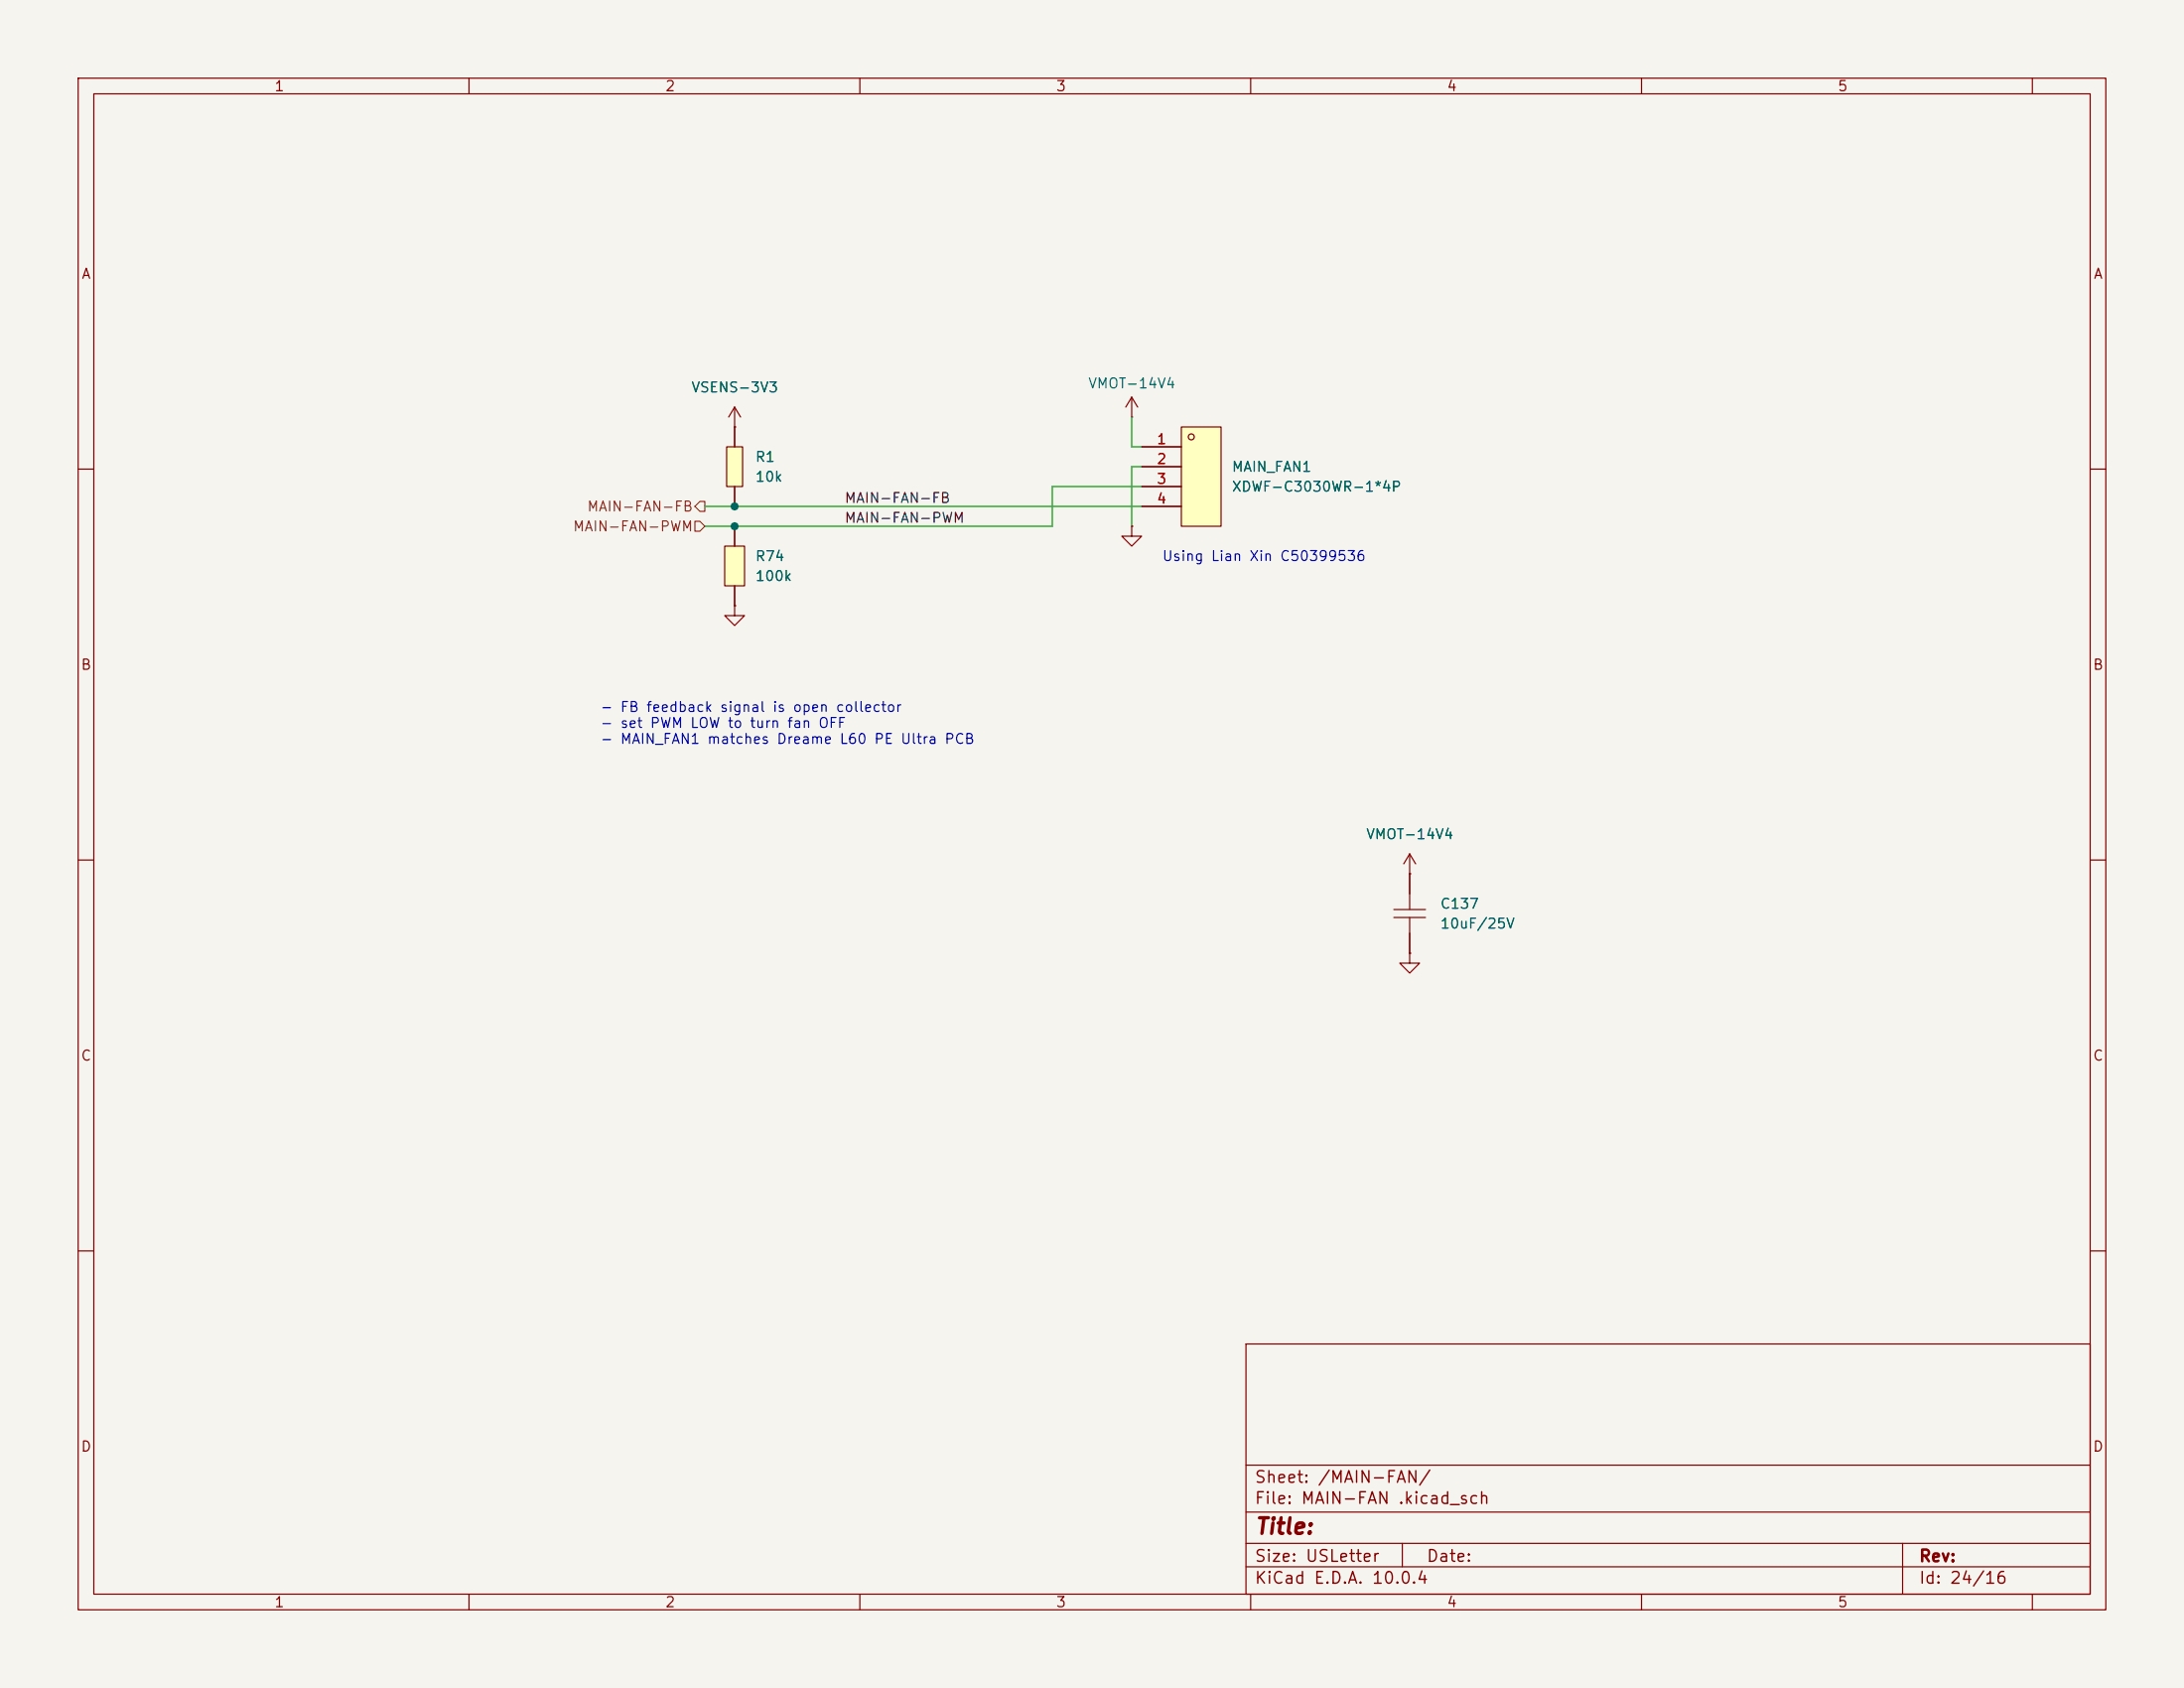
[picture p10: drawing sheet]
(kicad_sch
 (version 20260306)
 (generator "eeschema")
 (generator_version "10.0")
 (paper "USLetter")
 (lib_symbols
  (symbol "JLCImport:436500400"
   (pin_names (hide yes)) (exclude_from_sim no) (in_bom yes) (on_board yes)
   (in_pos_files yes)
   (duplicate_pin_numbers_are_jumpers no)
   (property "Reference" "J" (at 0 0 0) (show_name no) (do_not_autoplace no) (effects (font (size 1.27 1.27))))
   (property "Value" "Molex 43650-0400" (at 0 -10.16 0) (show_name no) (do_not_autoplace no) (effects (font (size 1.27 1.27))))
   (property "Footprint" "JLCImport:CONN-TH_4P-P3.00_L8.9-W15.7-EH4.7" (at 0 -12.7 0) (show_name no) (do_not_autoplace no) (hide yes) (effects (font (size 1.27 1.27))))
   (property "Datasheet" "https://lcsc.com/product-detail/Others_MOLEX_436500400_MOLEX-436500400_C277684.html" (at 0 -15.24 0) (show_name no) (do_not_autoplace no) (hide yes) (effects (font (size 1.27 1.27))))
   (property "Description" "C277684" (at 0 0 0) (show_name no) (do_not_autoplace no) (hide yes) (effects (font (size 1.27 1.27))))
   (property "Manufacturer" "MOLEX" (at 0 -17.78 0) (show_name no) (do_not_autoplace no) (hide yes) (effects (font (size 1.27 1.27))))
   (property "MPN" "436500400" (at 0 -20.32 0) (show_name no) (do_not_autoplace no) (hide yes) (effects (font (size 1.27 1.27))))
   (property "LCSC" "C277684" (at 0 -22.86 0) (show_name no) (do_not_autoplace no) (hide yes) (effects (font (size 1.27 1.27))))
   (symbol "436500400_0_1"
    (rectangle (start -6.35 5.08) (end 6.35 0) (stroke (width 0) (type default)) (fill (type background)))
    (circle (center 5.08 1.27) (radius 0.38) (stroke (width 0) (type default)) (fill (type none)))
    (pin passive line (at 3.81 -5.08 90) (length 5.08) (name "1" (effects (font (size 1.27 1.27)))) (number "1" (effects (font (size 1.27 1.27)))))
    (pin passive line (at 1.27 -5.08 90) (length 5.08) (name "2" (effects (font (size 1.27 1.27)))) (number "2" (effects (font (size 1.27 1.27)))))
    (pin passive line (at -1.27 -5.08 90) (length 5.08) (name "3" (effects (font (size 1.27 1.27)))) (number "3" (effects (font (size 1.27 1.27)))))
    (pin passive line (at -3.81 -5.08 90) (length 5.08) (name "4" (effects (font (size 1.27 1.27)))) (number "4" (effects (font (size 1.27 1.27))))))
   (embedded_fonts no))
  (symbol "JLCImport:CL10A106MA8NRNC"
   (pin_numbers (hide yes))
   (pin_names (hide yes)) (exclude_from_sim no) (in_bom yes) (on_board yes)
   (in_pos_files yes)
   (duplicate_pin_numbers_are_jumpers no)
   (property "Reference" "C" (at 0 5.08 0) (show_name no) (do_not_autoplace no) (effects (font (size 1.27 1.27))))
   (property "Value" "10uF/25V" (at 0 -5.08 0) (show_name no) (do_not_autoplace no) (effects (font (size 1.27 1.27))))
   (property "Footprint" "JLCImport:C0603" (at 0 -7.62 0) (show_name no) (do_not_autoplace no) (hide yes) (effects (font (size 1.27 1.27))))
   (property "Datasheet" "https://lcsc.com/product-detail/Multilayer-Ceramic-Capacitors-MLCC-SMD-SMT_SAMSUNG_CL10A106MA8NRNC_10uF-106-20-25V_C96446.html" (at 0 -10.16 0) (show_name no) (do_not_autoplace no) (hide yes) (effects (font (size 1.27 1.27))))
   (property "Description" "10uF 25V X5R ±20% 0603 Multilayer Ceramic Capacitors MLCC - SMD/SMT ROHS" (at 0 0 0) (show_name no) (do_not_autoplace no) (hide yes) (effects (font (size 1.27 1.27))))
   (property "Manufacturer" "SAMSUNG(三星)" (at 0 -12.7 0) (show_name no) (do_not_autoplace no) (hide yes) (effects (font (size 1.27 1.27))))
   (property "MPN" "CL10A106MA8NRNC" (at 0 -15.24 0) (show_name no) (do_not_autoplace no) (hide yes) (effects (font (size 1.27 1.27))))
   (property "LCSC" "C96446" (at 0 -17.78 0) (show_name no) (do_not_autoplace no) (hide yes) (effects (font (size 1.27 1.27))))
   (symbol "CL10A106MA8NRNC_0_1"
    (polyline (pts (xy -0.51 0) (xy -2.54 0)) (stroke (width 0) (type default)) (fill (type none)))
    (polyline (pts (xy -0.51 -2.03) (xy -0.51 2.03)) (stroke (width 0) (type default)) (fill (type none)))
    (polyline (pts (xy 0.51 2.03) (xy 0.51 -2.03)) (stroke (width 0) (type default)) (fill (type none)))
    (polyline (pts (xy 2.54 0) (xy 0.51 0)) (stroke (width 0) (type default)) (fill (type none)))
    (pin passive line (at -5.08 0 0) (length 2.54) (name "1" (effects (font (size 1.27 1.27)))) (number "1" (effects (font (size 1.27 1.27)))))
    (pin passive line (at 5.08 0 180) (length 2.54) (name "2" (effects (font (size 1.27 1.27)))) (number "2" (effects (font (size 1.27 1.27))))))
   (embedded_fonts no))
  (symbol "JLCImport:FRC0603J104TS"
   (pin_numbers (hide yes))
   (pin_names (hide yes)) (exclude_from_sim no) (in_bom yes) (on_board yes)
   (in_pos_files yes)
   (duplicate_pin_numbers_are_jumpers no)
   (property "Reference" "R" (at 0 3.81 0) (show_name no) (do_not_autoplace no) (effects (font (size 1.27 1.27))))
   (property "Value" "100k" (at 0 -3.81 0) (show_name no) (do_not_autoplace no) (effects (font (size 1.27 1.27))))
   (property "Footprint" "JLCImport:R0603" (at 0 -7.62 0) (show_name no) (do_not_autoplace no) (hide yes) (effects (font (size 1.27 1.27))))
   (property "Datasheet" "https://www.lcsc.com/datasheet/C2907088.pdf" (at 0 -10.16 0) (show_name no) (do_not_autoplace no) (hide yes) (effects (font (size 1.27 1.27))))
   (property "Description" "-55℃~+155℃ 100kΩ 100mW 75V Thick Film Resistor ±100ppm/℃ ±5% 0603 Chip Resistor - Surface Mount ROHS" (at 0 0 0) (show_name no) (do_not_autoplace no) (hide yes) (effects (font (size 1.27 1.27))))
   (property "Manufacturer" "FOJAN(富捷)" (at 0 -12.7 0) (show_name no) (do_not_autoplace no) (hide yes) (effects (font (size 1.27 1.27))))
   (property "MPN" "FRC0603J104 TS" (at 0 -15.24 0) (show_name no) (do_not_autoplace no) (hide yes) (effects (font (size 1.27 1.27))))
   (property "LCSC" "C2907088" (at 0 -17.78 0) (show_name no) (do_not_autoplace no) (hide yes) (effects (font (size 1.27 1.27))))
   (symbol "FRC0603J104TS_0_1"
    (rectangle (start -2.54 1.27) (end 2.54 -1.27) (stroke (width 0) (type default)) (fill (type background)))
    (pin passive line (at -5.08 0 0) (length 2.54) (name "1" (effects (font (size 1.27 1.27)))) (number "1" (effects (font (size 1.27 1.27)))))
    (pin passive line (at 5.08 0 180) (length 2.54) (name "2" (effects (font (size 1.27 1.27)))) (number "2" (effects (font (size 1.27 1.27))))))
   (embedded_fonts no))
  (symbol "JLCImport:RC0603FR-0710KL"
   (pin_numbers (hide yes))
   (pin_names (hide yes)) (exclude_from_sim no) (in_bom yes) (on_board yes)
   (in_pos_files yes)
   (duplicate_pin_numbers_are_jumpers no)
   (property "Reference" "R" (at 0 3.81 0) (show_name no) (do_not_autoplace no) (effects (font (size 1.27 1.27))))
   (property "Value" "10k" (at 0 -3.81 0) (show_name no) (do_not_autoplace no) (effects (font (size 1.27 1.27))))
   (property "Footprint" "JLCImport:R0603" (at 0 -7.62 0) (show_name no) (do_not_autoplace no) (hide yes) (effects (font (size 1.27 1.27))))
   (property "Datasheet" "https://lcsc.com/product-detail/Chip-Resistor-Surface-Mount_10KR-1_C98220.html" (at 0 -10.16 0) (show_name no) (do_not_autoplace no) (hide yes) (effects (font (size 1.27 1.27))))
   (property "Description" "-55℃~+155℃ 100mW 10kΩ 75V Thick Film Resistor ±1% ±100ppm/℃ 0603 Chip Resistor - Surface Mount ROHS" (at 0 0 0) (show_name no) (do_not_autoplace no) (hide yes) (effects (font (size 1.27 1.27))))
   (property "Manufacturer" "YAGEO(国巨)" (at 0 -12.7 0) (show_name no) (do_not_autoplace no) (hide yes) (effects (font (size 1.27 1.27))))
   (property "MPN" "RC0603FR-0710KL" (at 0 -15.24 0) (show_name no) (do_not_autoplace no) (hide yes) (effects (font (size 1.27 1.27))))
   (property "LCSC" "C98220" (at 0 -17.78 0) (show_name no) (do_not_autoplace no) (hide yes) (effects (font (size 1.27 1.27))))
   (symbol "RC0603FR-0710KL_0_1"
    (rectangle (start -2.54 1.02) (end 2.54 -1.02) (stroke (width 0) (type default)) (fill (type background)))
    (pin passive line (at -5.08 0 0) (length 2.54) (name "1" (effects (font (size 1.27 1.27)))) (number "1" (effects (font (size 1.27 1.27)))))
    (pin passive line (at 5.08 0 180) (length 2.54) (name "2" (effects (font (size 1.27 1.27)))) (number "2" (effects (font (size 1.27 1.27))))))
   (embedded_fonts no))
  (symbol "power:GND"
   (power global)
   (pin_numbers (hide yes))
   (pin_names
    (offset 0) (hide yes)) (exclude_from_sim no) (in_bom yes) (on_board yes)
   (in_pos_files yes)
   (duplicate_pin_numbers_are_jumpers no)
   (property "Reference" "#PWR" (at 0 -6.35 0) (show_name no) (do_not_autoplace no) (hide yes) (effects (font (size 1.27 1.27))))
   (property "Value" "GND" (at 0 -3.81 0) (show_name no) (do_not_autoplace no) (effects (font (size 1.27 1.27))))
   (property "Footprint" "" (at 0 0 0) (show_name no) (do_not_autoplace no) (hide yes) (effects (font (size 1.27 1.27))))
   (property "Datasheet" "" (at 0 0 0) (show_name no) (do_not_autoplace no) (hide yes) (effects (font (size 1.27 1.27))))
   (property "Description" "Power symbol creates a global label with name \"GND\" , ground" (at 0 0 0) (show_name no) (do_not_autoplace no) (hide yes) (effects (font (size 1.27 1.27))))
   (symbol "GND_0_1"
    (polyline (pts (xy 0 0) (xy 0 -1.27) (xy 1.27 -1.27) (xy 0 -2.54) (xy -1.27 -1.27) (xy 0 -1.27)) (stroke (width 0) (type default)) (fill (type none))))
   (symbol "GND_1_1"
    (pin power_in line (at 0 0 270) (length 0) (name "" (effects (font (size 1.27 1.27)))) (number "1" (effects (font (size 1.27 1.27))))))
   (embedded_fonts no))
  (symbol "power:VPP"
   (power global)
   (pin_numbers (hide yes))
   (pin_names
    (offset 0) (hide yes)) (exclude_from_sim no) (in_bom yes) (on_board yes)
   (in_pos_files yes)
   (duplicate_pin_numbers_are_jumpers no)
   (property "Reference" "#PWR" (at 0 -3.81 0) (show_name no) (do_not_autoplace no) (hide yes) (effects (font (size 1.27 1.27))))
   (property "Value" "VPP" (at 0 3.556 0) (show_name no) (do_not_autoplace no) (effects (font (size 1.27 1.27))))
   (property "Footprint" "" (at 0 0 0) (show_name no) (do_not_autoplace no) (hide yes) (effects (font (size 1.27 1.27))))
   (property "Datasheet" "" (at 0 0 0) (show_name no) (do_not_autoplace no) (hide yes) (effects (font (size 1.27 1.27))))
   (property "Description" "Power symbol creates a global label with name \"VPP\"" (at 0 0 0) (show_name no) (do_not_autoplace no) (hide yes) (effects (font (size 1.27 1.27))))
   (symbol "VPP_0_1"
    (polyline (pts (xy -0.762 1.27) (xy 0 2.54)) (stroke (width 0) (type default)) (fill (type none)))
    (polyline (pts (xy 0 2.54) (xy 0.762 1.27)) (stroke (width 0) (type default)) (fill (type none)))
    (polyline (pts (xy 0 0) (xy 0 2.54)) (stroke (width 0) (type default)) (fill (type none))))
   (symbol "VPP_1_1"
    (pin power_in line (at 0 0 90) (length 0) (name "" (effects (font (size 1.27 1.27)))) (number "1" (effects (font (size 1.27 1.27))))))
   (embedded_fonts no)))
 (text "Using Lian Xin C50399536"
  (exclude_from_sim no)
  (at 148.59 70.612 0)
  (effects (font (size 1.27 1.27)) (justify left top)))
 (text "- FB feedback signal is open collector\n- set PWM LOW to turn fan OFF\n- MAIN_FAN1 matches Dreame L60 PE Ultra PCB"
  (exclude_from_sim no)
  (at 76.708 89.916 0)
  (effects (font (size 1.27 1.27)) (justify left top)))
 (junction
  (at 93.98 64.77)
  (diameter 0)
  (color 0 0 0 0))
 (junction
  (at 93.98 67.31)
  (diameter 0)
  (color 0 0 0 0))
 (wire
  (pts (xy 93.98 64.77) (xy 146.05 64.77))
  (stroke (width 0) (type default)))
 (wire
  (pts (xy 144.78 59.69) (xy 146.05 59.69))
  (stroke (width 0) (type default)))
 (wire
  (pts (xy 93.98 67.31) (xy 134.62 67.31))
  (stroke (width 0) (type default)))
 (wire
  (pts (xy 146.05 62.23) (xy 134.62 62.23))
  (stroke (width 0) (type default)))
 (wire
  (pts (xy 144.78 53.34) (xy 144.78 57.15))
  (stroke (width 0) (type default)))
 (wire
  (pts (xy 90.17 67.31) (xy 93.98 67.31))
  (stroke (width 0) (type default)))
 (wire
  (pts (xy 144.78 67.31) (xy 144.78 59.69))
  (stroke (width 0) (type default)))
 (wire
  (pts (xy 134.62 62.23) (xy 134.62 67.31))
  (stroke (width 0) (type default)))
 (wire
  (pts (xy 144.78 57.15) (xy 146.05 57.15))
  (stroke (width 0) (type default)))
 (wire
  (pts (xy 90.17 64.77) (xy 93.98 64.77))
  (stroke (width 0) (type default)))
 (label "MAIN-FAN-FB"
  (at 107.95 64.77 0)
  (effects (font (size 1.27 1.27)) (justify left bottom)))
 (label "MAIN-FAN-PWM"
  (at 107.95 67.31 0)
  (effects (font (size 1.27 1.27)) (justify left bottom)))
 (hierarchical_label "MAIN-FAN-PWM"
  (shape input)
  (at 90.17 67.31 180)
  (effects (font (size 1.27 1.27)) (justify right)))
 (hierarchical_label "MAIN-FAN-FB"
  (shape output)
  (at 90.17 64.77 180)
  (effects (font (size 1.27 1.27)) (justify right)))
 (symbol
  (lib_id "JLCImport:CL10A106MA8NRNC")
  (at 180.34 116.84 270)
  (unit 1)
  (body_style 1)
  (exclude_from_sim no)
  (in_bom yes)
  (on_board yes)
  (in_pos_files yes)
  (dnp no)
  (fields_autoplaced yes)
  (property "Reference" "C137" (at 184.15 115.5699 90) (show_name no) (do_not_autoplace no) (effects (font (size 1.27 1.27)) (justify left)))
  (property "Value" "10uF/25V" (at 184.15 118.1099 90) (show_name no) (do_not_autoplace no) (effects (font (size 1.27 1.27)) (justify left)))
  (property "Footprint" "JLCImport:C0603" (at 172.72 116.84 0) (hide yes) (show_name no) (do_not_autoplace no) (effects (font (size 1.27 1.27))))
  (property "Datasheet" "https://lcsc.com/product-detail/Multilayer-Ceramic-Capacitors-MLCC-SMD-SMT_SAMSUNG_CL10A106MA8NRNC_10uF-106-20-25V_C96446.html" (at 170.18 116.84 0) (hide yes) (show_name no) (do_not_autoplace no) (effects (font (size 1.27 1.27))))
  (property "Description" "10uF 25V X5R ±20% 0603 Multilayer Ceramic Capacitors MLCC - SMD/SMT ROHS" (at 180.34 116.84 0) (hide yes) (show_name no) (do_not_autoplace no) (effects (font (size 1.27 1.27))))
  (property "Manufacturer" "SAMSUNG(三星)" (at 167.64 116.84 0) (hide yes) (show_name no) (do_not_autoplace no) (effects (font (size 1.27 1.27))))
  (property "MPN" "CL10A106MA8NRNC" (at 165.1 116.84 0) (hide yes) (show_name no) (do_not_autoplace no) (effects (font (size 1.27 1.27))))
  (property "LCSC" "C96446" (at 162.56 116.84 0) (hide yes) (show_name no) (do_not_autoplace no) (effects (font (size 1.27 1.27))))
  (pin "1")
  (pin "2"))
 (symbol
  (lib_id "JLCImport:436500400")
  (at 151.13 60.96 270)
  (mirror x)
  (unit 1)
  (body_style 1)
  (exclude_from_sim no)
  (in_bom yes)
  (on_board yes)
  (in_pos_files yes)
  (dnp no)
  (fields_autoplaced yes)
  (property "Reference" "MAIN_FAN1" (at 157.48 59.6899 90) (show_name no) (do_not_autoplace no) (effects (font (size 1.27 1.27)) (justify left)))
  (property "Value" "XDWF-C3030WR-1*4P" (at 157.48 62.2299 90) (show_name no) (do_not_autoplace no) (effects (font (size 1.27 1.27)) (justify left)))
  (property "Footprint" "JLCImport:CONN-TH_4P-P3.00_L8.9-W15.7-EH4.7" (at 138.43 60.96 0) (hide yes) (show_name no) (do_not_autoplace no) (effects (font (size 1.27 1.27))))
  (property "Datasheet" "https://www.lcsc.com/product-detail/C50399536.html" (at 135.89 60.96 0) (hide yes) (show_name no) (do_not_autoplace no) (effects (font (size 1.27 1.27))))
  (property "Description" "Fan connector, Micro-Fit 3.0 compatible 1x4 right angle; alternative Molex 43650-0400 (C277684), same footprint" (at 151.13 60.96 0) (hide yes) (show_name no) (do_not_autoplace no) (effects (font (size 1.27 1.27))))
  (property "Manufacturer" "Lian Xin Technology" (at 133.35 60.96 0) (hide yes) (show_name no) (do_not_autoplace no) (effects (font (size 1.27 1.27))))
  (property "MPN" "XDWF-C3030WR-1*4P" (at 130.81 60.96 0) (hide yes) (show_name no) (do_not_autoplace no) (effects (font (size 1.27 1.27))))
  (property "LCSC" "C50399536" (at 128.27 60.96 0) (hide yes) (show_name no) (do_not_autoplace no) (effects (font (size 1.27 1.27))))
  (pin "1")
  (pin "2")
  (pin "3")
  (pin "4"))
 (symbol
  (lib_id "JLCImport:FRC0603J104TS")
  (at 93.98 72.39 270)
  (unit 1)
  (body_style 1)
  (exclude_from_sim no)
  (in_bom yes)
  (on_board yes)
  (in_pos_files yes)
  (dnp no)
  (fields_autoplaced yes)
  (property "Reference" "R74" (at 96.52 71.1199 90) (show_name no) (do_not_autoplace no) (effects (font (size 1.27 1.27)) (justify left)))
  (property "Value" "100k" (at 96.52 73.6599 90) (show_name no) (do_not_autoplace no) (effects (font (size 1.27 1.27)) (justify left)))
  (property "Footprint" "JLCImport:R0603" (at 86.36 72.39 0) (hide yes) (show_name no) (do_not_autoplace no) (effects (font (size 1.27 1.27))))
  (property "Datasheet" "https://www.lcsc.com/datasheet/C2907088.pdf" (at 83.82 72.39 0) (hide yes) (show_name no) (do_not_autoplace no) (effects (font (size 1.27 1.27))))
  (property "Description" "-55℃~+155℃ 100kΩ 100mW 75V Thick Film Resistor ±100ppm/℃ ±5% 0603 Chip Resistor - Surface Mount ROHS" (at 93.98 72.39 0) (hide yes) (show_name no) (do_not_autoplace no) (effects (font (size 1.27 1.27))))
  (property "Manufacturer" "FOJAN(富捷)" (at 81.28 72.39 0) (hide yes) (show_name no) (do_not_autoplace no) (effects (font (size 1.27 1.27))))
  (property "MPN" "FRC0603J104 TS" (at 78.74 72.39 0) (hide yes) (show_name no) (do_not_autoplace no) (effects (font (size 1.27 1.27))))
  (property "LCSC" "C2907088" (at 76.2 72.39 0) (hide yes) (show_name no) (do_not_autoplace no) (effects (font (size 1.27 1.27))))
  (pin "2")
  (pin "1"))
 (symbol
  (lib_id "power:VPP")
  (at 93.98 54.61 0)
  (unit 1)
  (body_style 1)
  (exclude_from_sim no)
  (in_bom yes)
  (on_board yes)
  (in_pos_files yes)
  (dnp no)
  (property "Reference" "#PWR0924" (at 93.98 58.42 0) (hide yes) (show_name no) (do_not_autoplace no) (effects (font (size 1.27 1.27))))
  (property "Value" "VSENS-3V3" (at 93.98 49.53 0) (show_name no) (do_not_autoplace no) (effects (font (size 1.27 1.27))))
  (property "Footprint" "" (at 93.98 54.61 0) (hide yes) (show_name no) (do_not_autoplace no) (effects (font (size 1.27 1.27))))
  (property "Datasheet" "" (at 93.98 54.61 0) (hide yes) (show_name no) (do_not_autoplace no) (effects (font (size 1.27 1.27))))
  (property "Description" "Power symbol creates a global label with name \"VCC-3V3-REG\"" (at 93.98 54.61 0) (hide yes) (show_name no) (do_not_autoplace no) (effects (font (size 1.27 1.27))))
  (pin "1"))
 (symbol
  (lib_id "power:GND")
  (at 144.78 67.31 0)
  (unit 1)
  (body_style 1)
  (exclude_from_sim no)
  (in_bom yes)
  (on_board yes)
  (in_pos_files yes)
  (dnp no)
  (property "Reference" "#PWR07841" (at 151.13 67.31 0) (hide yes) (show_name no) (do_not_autoplace no) (effects (font (size 1.27 1.27))))
  (property "Value" "GND" (at 151.13 67.31 0) (hide yes) (show_name no) (do_not_autoplace no) (effects (font (size 1.27 1.27))))
  (property "Footprint" "" (at 144.78 67.31 0) (hide yes) (show_name no) (do_not_autoplace no) (effects (font (size 1.27 1.27))))
  (property "Datasheet" "" (at 144.78 67.31 0) (hide yes) (show_name no) (do_not_autoplace no) (effects (font (size 1.27 1.27))))
  (property "Description" "Power symbol creates a global label with name \"GND\" , ground" (at 144.78 67.31 0) (hide yes) (show_name no) (do_not_autoplace no) (effects (font (size 1.27 1.27))))
  (pin "1"))
 (symbol
  (lib_id "power:VPP")
  (at 180.34 111.76 0)
  (unit 1)
  (body_style 1)
  (exclude_from_sim no)
  (in_bom yes)
  (on_board yes)
  (in_pos_files yes)
  (dnp no)
  (property "Reference" "#PWR0925" (at 180.34 107.95 0) (hide yes) (show_name no) (do_not_autoplace no) (effects (font (size 1.27 1.27))))
  (property "Value" "VMOT-14V4" (at 180.34 106.68 0) (show_name no) (do_not_autoplace no) (effects (font (size 1.27 1.27))))
  (property "Footprint" "" (at 180.34 111.76 0) (hide yes) (show_name no) (do_not_autoplace no) (effects (font (size 1.27 1.27))))
  (property "Datasheet" "" (at 180.34 111.76 0) (hide yes) (show_name no) (do_not_autoplace no) (effects (font (size 1.27 1.27))))
  (property "Description" "Power symbol creates a global label with name \"VM-VBAT\"" (at 180.34 111.76 0) (hide yes) (show_name no) (do_not_autoplace no) (effects (font (size 1.27 1.27))))
  (pin "1"))
 (symbol
  (lib_id "power:GND")
  (at 93.98 77.47 0)
  (unit 1)
  (body_style 1)
  (exclude_from_sim no)
  (in_bom yes)
  (on_board yes)
  (in_pos_files yes)
  (dnp no)
  (property "Reference" "#PWR0642" (at 93.98 77.47 0) (hide yes) (show_name no) (do_not_autoplace no) (effects (font (size 1.27 1.27))))
  (property "Value" "GND" (at 93.98 83.82 0) (hide yes) (show_name no) (do_not_autoplace no) (effects (font (size 1.27 1.27))))
  (property "Footprint" "" (at 93.98 77.47 0) (show_name no) (do_not_autoplace no) (effects (font (size 1.27 1.27))))
  (property "Datasheet" "" (at 93.98 77.47 0) (show_name no) (do_not_autoplace no) (effects (font (size 1.27 1.27))))
  (property "Description" "Power symbol creates a global label with name \"GND\" , ground" (at 93.98 77.47 0) (hide yes) (show_name no) (do_not_autoplace no) (effects (font (size 1.27 1.27))))
  (pin "1"))
 (symbol
  (lib_id "power:GND")
  (at 180.34 121.92 0)
  (unit 1)
  (body_style 1)
  (exclude_from_sim no)
  (in_bom yes)
  (on_board yes)
  (in_pos_files yes)
  (dnp no)
  (property "Reference" "#PWR0640" (at 180.34 121.92 0) (hide yes) (show_name no) (do_not_autoplace no) (effects (font (size 1.27 1.27))))
  (property "Value" "GND" (at 180.34 128.27 0) (hide yes) (show_name no) (do_not_autoplace no) (effects (font (size 1.27 1.27))))
  (property "Footprint" "" (at 180.34 121.92 0) (show_name no) (do_not_autoplace no) (effects (font (size 1.27 1.27))))
  (property "Datasheet" "" (at 180.34 121.92 0) (show_name no) (do_not_autoplace no) (effects (font (size 1.27 1.27))))
  (property "Description" "Power symbol creates a global label with name \"GND\" , ground" (at 180.34 121.92 0) (hide yes) (show_name no) (do_not_autoplace no) (effects (font (size 1.27 1.27))))
  (pin "1"))
 (symbol
  (lib_id "power:VPP")
  (at 144.78 53.34 0)
  (unit 1)
  (body_style 1)
  (exclude_from_sim no)
  (in_bom yes)
  (on_board yes)
  (in_pos_files yes)
  (dnp no)
  (property "Reference" "#PWR07840" (at 144.78 49.53 0) (hide yes) (show_name no) (do_not_autoplace no) (effects (font (size 1.27 1.27))))
  (property "Value" "VMOT-14V4" (at 144.78 49.022 0) (show_name no) (do_not_autoplace no) (effects (font (size 1.27 1.27))))
  (property "Footprint" "" (at 144.78 53.34 0) (hide yes) (show_name no) (do_not_autoplace no) (effects (font (size 1.27 1.27))))
  (property "Datasheet" "" (at 144.78 53.34 0) (hide yes) (show_name no) (do_not_autoplace no) (effects (font (size 1.27 1.27))))
  (property "Description" "Power symbol creates a global label with name \"VM-VBAT\"" (at 144.78 53.34 0) (hide yes) (show_name no) (do_not_autoplace no) (effects (font (size 1.27 1.27))))
  (pin "1"))
 (symbol
  (lib_id "JLCImport:RC0603FR-0710KL")
  (at 93.98 59.69 270)
  (unit 1)
  (body_style 1)
  (exclude_from_sim no)
  (in_bom yes)
  (on_board yes)
  (in_pos_files yes)
  (dnp no)
  (fields_autoplaced yes)
  (property "Reference" "R1" (at 96.52 58.4199 90) (show_name no) (do_not_autoplace no) (effects (font (size 1.27 1.27)) (justify left)))
  (property "Value" "10k" (at 96.52 60.9599 90) (show_name no) (do_not_autoplace no) (effects (font (size 1.27 1.27)) (justify left)))
  (property "Footprint" "JLCImport:R0603" (at 86.36 59.69 0) (hide yes) (show_name no) (do_not_autoplace no) (effects (font (size 1.27 1.27))))
  (property "Datasheet" "https://lcsc.com/product-detail/Chip-Resistor-Surface-Mount_10KR-1_C98220.html" (at 83.82 59.69 0) (hide yes) (show_name no) (do_not_autoplace no) (effects (font (size 1.27 1.27))))
  (property "Description" "-55℃~+155℃ 100mW 10kΩ 75V Thick Film Resistor ±1% ±100ppm/℃ 0603 Chip Resistor - Surface Mount ROHS" (at 93.98 59.69 0) (hide yes) (show_name no) (do_not_autoplace no) (effects (font (size 1.27 1.27))))
  (property "Manufacturer" "YAGEO(国巨)" (at 81.28 59.69 0) (hide yes) (show_name no) (do_not_autoplace no) (effects (font (size 1.27 1.27))))
  (property "MPN" "RC0603FR-0710KL" (at 78.74 59.69 0) (hide yes) (show_name no) (do_not_autoplace no) (effects (font (size 1.27 1.27))))
  (property "LCSC" "C98220" (at 76.2 59.69 0) (hide yes) (show_name no) (do_not_autoplace no) (effects (font (size 1.27 1.27))))
  (pin "2")
  (pin "1")))
